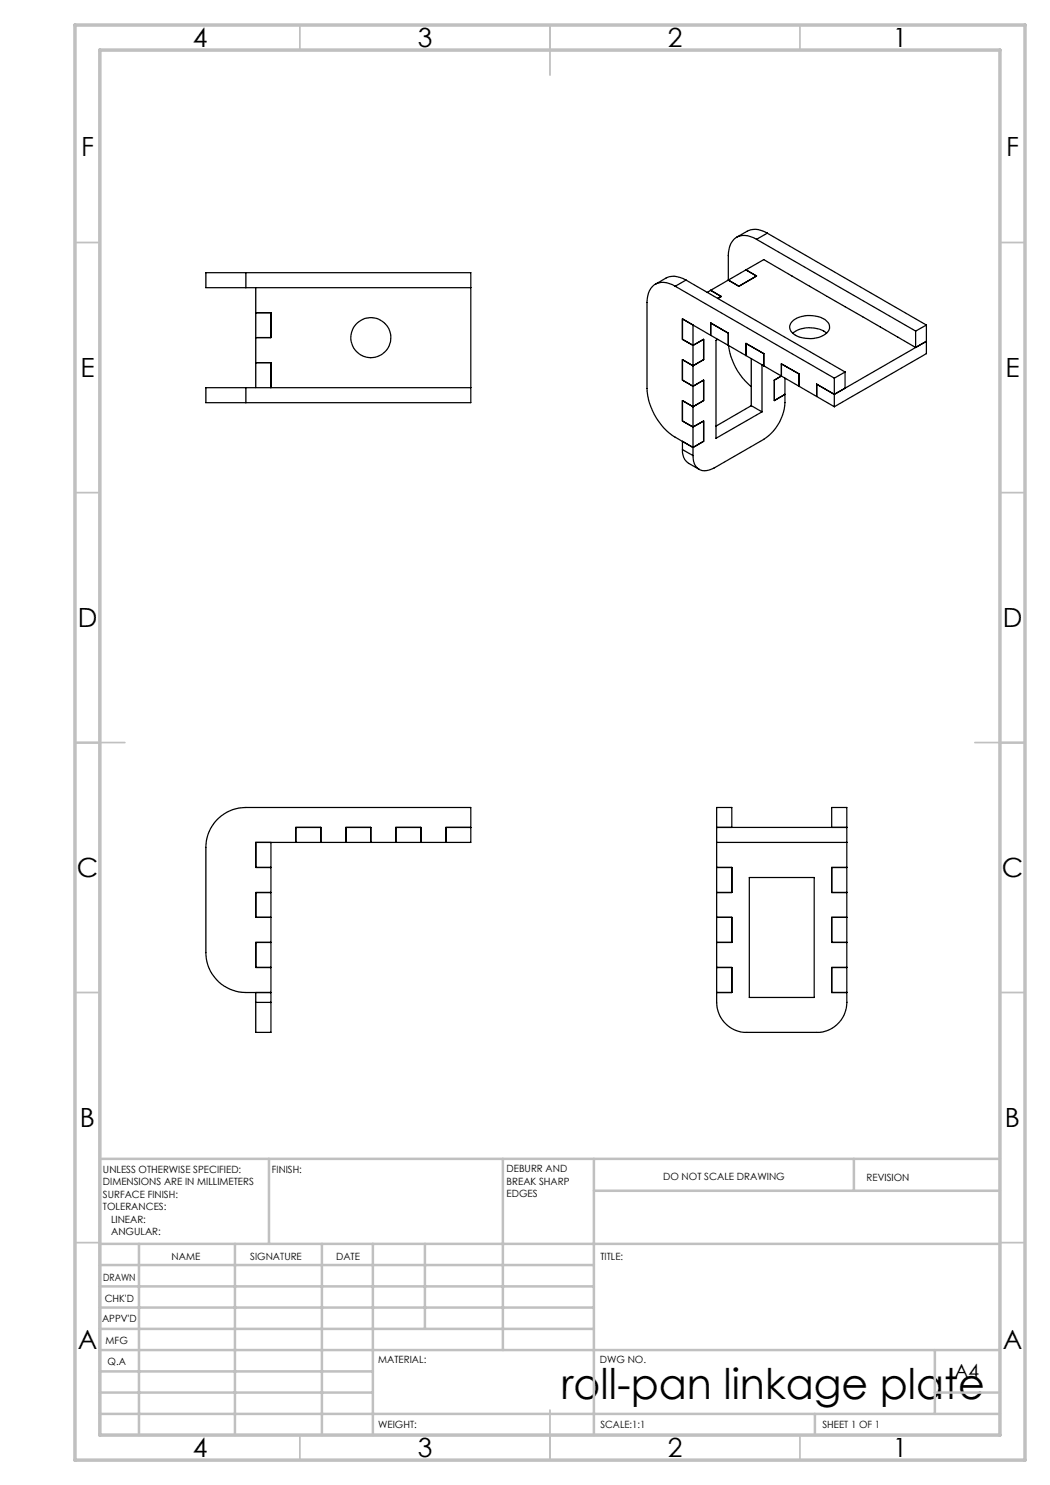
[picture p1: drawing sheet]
<svg xmlns="http://www.w3.org/2000/svg" width="210mm" height="297mm" viewBox="0 0 210 297" stroke-linecap="round" stroke-linejoin="round" font-family="sans-serif">
<g fill="none" stroke="#c0c0c0" stroke-width=".35">
<path d="M60 5v5M110 5v10M160 5v5M15 48.5h5M200 48.5h5M15 98.5h5M200 98.5h5M15 148.5h10M195 148.5h10M15 198.5h5M200 198.5h5M15 248.5h5"/>
<path d="M200 248.5h5M60 287v5M110 282v10M160 287v5"/>
</g>
<g fill="none" stroke="#c0c0c0" stroke-width=".5">
<path d="M53.8 231.8v17M100.6 231.8v38.2M118.8 231.8v55.2M118.8 238.2h81.2M170.8 231.8v6.4M200 231.8h-180v55.2M20 248.8h180M20 257.3h98.8M20 253h98.8M27.8 248.8v38.2M47 248.8v38.2M64.4 248.8v38.2"/>
<path d="M74.6 248.8v38.2M85 248.8v17M20 265.8h98.8M20 261.5h98.8M20 278.5h54.6M20 274.3h54.6M20 270h180M187 278.5h13M187 270v12.8M20 282.8h180M163 282.8v4.2"/>
</g>
<path d="M15 5h190v287h-190zM20 10h180v277h-180z" fill="none" stroke="#c0c0c0" stroke-width=".7"/>
<g fill="none" stroke="#000" stroke-width=".25">
<path d="M49.2 54.5h-8v3h8M49.2 54.5h45v26h-45M49.2 54.5v3M49.2 57.5h45M51.2 57.5v20M135 57.3a3.7 3.7 0 0 0-4.5 0 4.6 4.6 0 0 0-1.1 3.2v17.2a12.5 12.5 0 0 0 5.6 9.8l3.6 2M135 57.3l31.9 18.3M137.2 56a3.9 3.9 0 0 0-4-.4l-2.1 1.3M137.2 56l-2.2 1.3M137.2 56l31.8 18.4M142.1 58.1l2.2 1.2-.8 .4M142.1 58.1l-.7 .4"/>
<path d="M149.2 54l3.6-2.1 30.3 17.6v-3.3M149.2 54l-7.1 4.1M151.3 47.9a3.7 3.7 0 0 0-4.5 0 4.6 4.6 0 0 0-1.1 3.2v4.9l2.1 1.3 3.5-2.1-2.1-1.2M151.3 47.9l31.8 18.3M153.5 46.6a3.9 3.9 0 0 0-4.1-.4l-2.1 1.2M153.5 46.6l-2.2 1.3M153.5 46.6l31.8 18.4M49.2 77.5h-8v3h8M49.2 77.5v3M49.2 77.5h45M51.2 62.5h3v5h-3M51.2 72.5h3v5"/>
<path d="M136.5 63.8l5.6 3.3M136.5 63.8v4.1l2.1 1.2 2.1-1.2v4l-2.1 1.3-2.1-1.3v4.1l2.1 1.3 2.1-1.3v4.1l-2.1 1.2-2.1-1.2v4.1l2.1 1.2 2.1-1.2v4.1l-2.1 1.2M136.5 63.8l2.1 1.2v26.1M142.1 67.1v-2.5l3.6 2v2.5M142.1 67.1l3.6 2M143.5 67.9l-.3 .2v19.6l9.2-5.3M145.7 69.1l3.5 2M145.7 69.1a12.9 12.9 0 0 0 4.5 8.2M149.2 71.1v-2.4l3.6 2v2.5M149.2 71.1l3.6 2.1M150.2 71.8v9.3M152.4 73v9.4"/>
<path d="M152.8 73.2l3.5 2M156.3 75.2l10.6 6.1M156.3 75.2v-2.4l3.5 2v2.5M156.3 75.2l-1.4 .8v4.1l2.1-1.2M157 75.6v4.9a9.4 9.4 0 0 1-4.2 7.4l-10 5.7a2.66 2.66 0 0 1-3.7-.5l-.4-.9-.1-1.1M158.5 66.6a5.8 5.8 0 0 1 6.8 0M158.6 64.1a5.9 5.9 0 0 1 6.7 .1 1.58 1.58 0 0 1-.3 2.6 5.9 5.9 0 0 1-6.6-.3 1.54 1.54 0 0 1 .2-2.4zM166.9 75.6v5.7M166.9 78.9l-3.6-2.1v2.5M169 74.4l-2.1 1.2M169 74.4v3.2l-2.1 1.3M185.3 65v5.7l-18.4 10.6"/>
<path d="M185.3 68.3l-18.4 10.6M185.3 65l-2.2 1.2M136.5 89.9v.6a2.77 2.77 0 0 0 1.2 2.2l2.1 1.2M136.5 89.9l2.1 1.2M138.6 89.5l-2.1-1.2v1.6M150.2 81.1l2.2 1.3M150.2 81.1l-7 4.1M54.2 173.5h-3v-5h43v-7h-45a8 8 0 0 0-8 8v21a8.1 8.1 0 0 0 8 8h5M54.2 178.5h-3v5h3M54.2 168.5v32M59.2 168.5v-3h5v3M69.2 168.5v-3h5v3"/>
<path d="M79.2 168.5v-3h5v3M94.2 165.5h-5v3M143.3 165.5h26.1M143.3 168.5h26.1M143.3 173.5h3.1v5h-3.1M146.4 165.5v-4h-3.1v39a6 6 0 0 0 6.1 6h13.9a6 6 0 0 0 6.1-6v-39h-3.1v4M149.9 175.5h12.9v24h-12.9zM169.4 173.5h-3.1v5h3.1M51.2 198.5v2M54.2 188.5h-3v5h3M143.3 183.5h3.1v5h-3.1M143.3 193.5h3.1v5h-3.1"/>
<path d="M169.4 183.5h-3.1v5h3.1M169.4 193.5h-3.1v5h3.1M51.2 200.5v6h3v-6M51.2 200.5h3"/>
<circle cx="74.2" cy="67.5" r="4"/>
</g>
<text font-size="8.5" x="112.2" y="279.7">roll-pan linkage plate</text>
<g font-size="5.3">
<text x="38.5" y="9.5">4</text>
<text x="83.5" y="9.5">3</text>
<text x="133.6" y="9.5">2</text>
<text x="178.6" y="9.5">1</text>
<text x="16.2" y="31.2">F</text>
<text x="201.2" y="31.2">F</text>
<text x="16.1" y="75.5">E</text>
<text x="201.1" y="75.5">E</text>
<text x="15.5" y="125.5">D</text>
<text x="200.5" y="125.5">D</text>
<text x="15.4" y="175.5">C</text>
<text x="200.4" y="175.5">C</text>
<text x="16" y="225.5">B</text>
<text x="201" y="225.5">B</text>
<text x="15.5" y="269.7">A</text>
<text x="200.5" y="269.7">A</text>
<text x="38.5" y="291.5">4</text>
<text x="83.5" y="291.5">3</text>
<text x="133.6" y="291.5">2</text>
<text x="178.6" y="291.5">1</text>
</g>
<text font-size="3.9" x="190.9" y="275.5">A4</text>
<g font-size="2">
<text x="20.6" y="234.6">UNLESS OTHERWISE SPECIFIED:</text>
<text x="20.6" y="237.1">DIMENSIONS ARE IN MILLIMETERS</text>
<text x="20.6" y="239.6">SURFACE FINISH:</text>
<text x="54.4" y="234.6">FINISH:</text>
<text x="101.3" y="234.5">DEBURR AND</text>
<text x="101.3" y="237">BREAK SHARP</text>
<text x="101.3" y="239.5">EDGES</text>
<text x="132.6" y="236">DO NOT SCALE DRAWING</text>
<text x="173.3" y="236.2">REVISION</text>
<text x="20.6" y="242.1">TOLERANCES:</text>
<text x="22.2" y="244.6">LINEAR:</text>
<text x="22.2" y="247.1">ANGULAR:</text>
<text x="34.3" y="252">NAME</text>
<text x="50" y="251.9">SIGNATURE</text>
<text x="67.2" y="251.9">DATE</text>
<text x="120.1" y="251.9">TITLE:</text>
<text x="20.6" y="256.1">DRAWN</text>
<text x="20.9" y="260.3">CHK'D</text>
<text x="20.4" y="264.4">APPV'D</text>
<text x="21.1" y="268.8">MFG</text>
<text x="21.5" y="273">Q.A</text>
<text x="75.6" y="272.5">MATERIAL:</text>
<text x="120" y="272.5">DWG NO.</text>
<text x="75.6" y="285.5">WEIGHT:</text>
<text x="120.1" y="285.6">SCALE:1:1</text>
<text x="164.5" y="285.6">SHEET 1 OF 1</text>
</g>
</svg>
